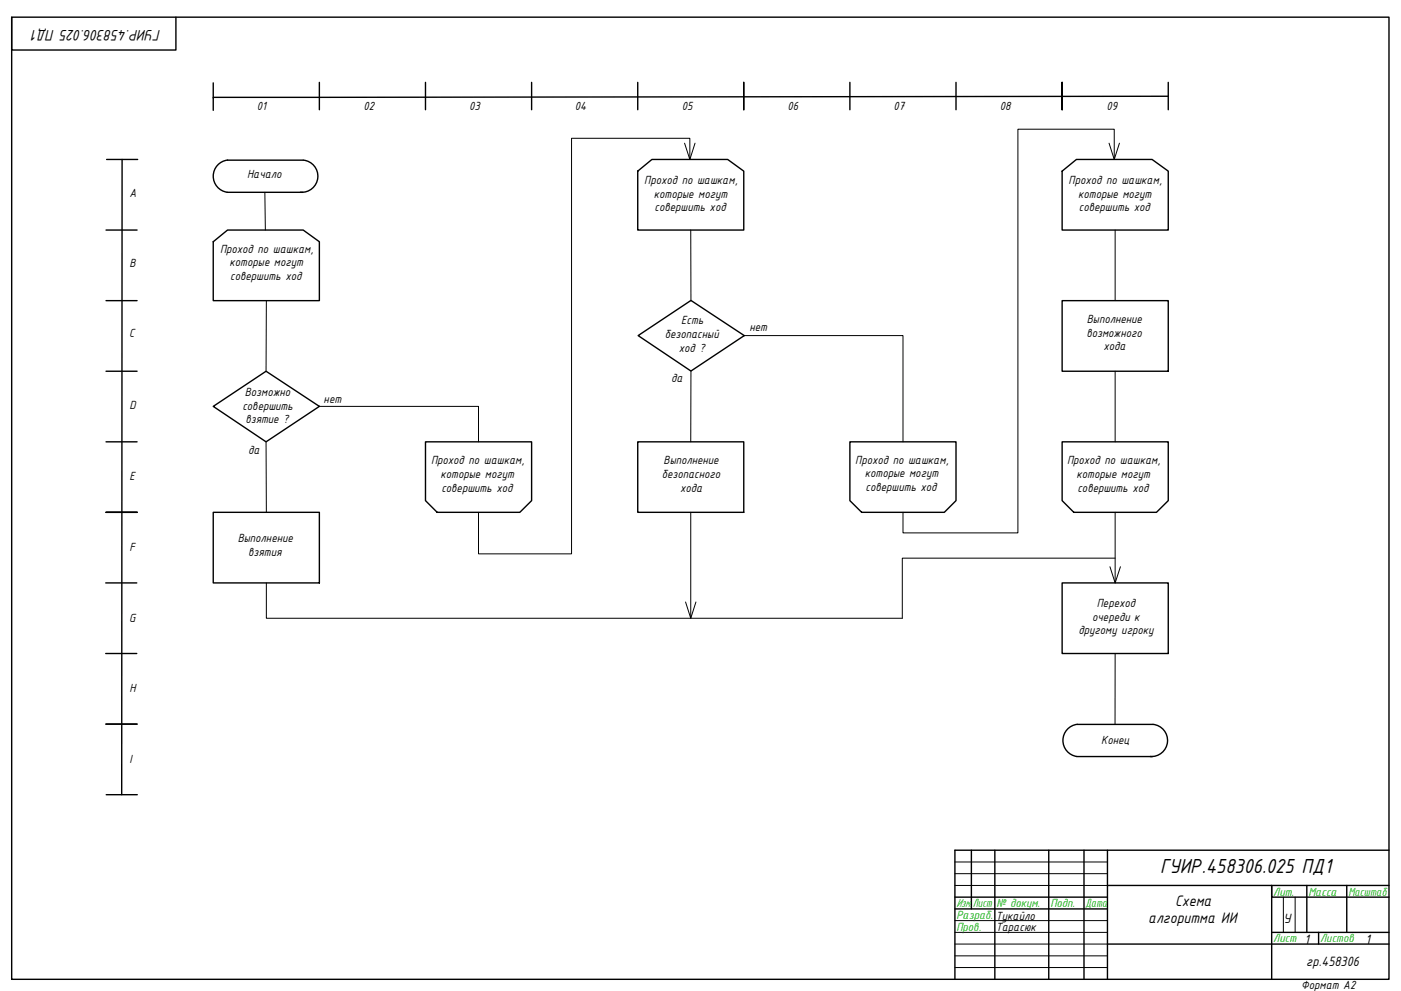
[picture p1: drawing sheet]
<svg xmlns="http://www.w3.org/2000/svg" width="594mm" height="420mm" viewBox="0 0 594 420" stroke-linecap="round" stroke-linejoin="round" font-family="sans-serif">
<path d="M5 7.3h584v407.9h-584z" fill="none" stroke="#000" stroke-width=".59"/>
<!-- layer: 0 -->
<g fill="none" stroke="#000" stroke-width=".59">
<path d="M5 7.3v13.9h69.6v-13.9M90.4 35.1v11.7M135.4 34.9v11.6M180.4 34.9v11.6M225.4 34.9v11.6M270.4 34.9v11.6M315.4 34.9v11.6M360.4 34.9v11.6M405.4 34.9v11.6M495.4 34.9v11.6M450.4 46.5v-11.6v11.6M495.4 40.8l-405 .5v.2"/>
<path d="M45.2 67.6h13.2M51.8 67.6l-.2 269.3M96.5 67.9h32.1M96.5 67.9a6.9 6.9 0 0 0-6.1 6.7 6.9 6.9 0 0 0 5.9 6.9M128.6 67.9a6.8 6.8 0 0 1 6.2 7.4 6.8 6.8 0 0 1-7.4 6.2M270.4 72.6l6-5h32.2l6.8 5v24.9h-45zM450.4 72.6l6-5h32.1l6.9 5v24.9h-45zM45 97.5h13.1M96.3 81.5h32.1M90.4 102.5l6.1-5h32.1l6.8 5v25h-45zM45 127.5h13.1M450.4 127.5h45v29.9h-45z"/>
<path d="M45 157.4h13.1M270.6 142.3l22.4-14.9 22.6 14.9-22.6 15zM90.4 172.3l22.4-14.9 22.6 14.9-22.6 15zM45 187.3h13.1M180.4 187.3h45v25l-5 4.9h-35l-5-4.9zM270.4 187.3h45v29.9h-45zM360.4 187.3h45v25l-5 4.9h-35l-5-4.9zM450.4 187.3h45v25l-5 4.9h-35.1l-4.9-4.9zM44.9 217.2h13.4M90.4 217.2h45v29.9h-45zM44.8 247.1h13.2M450.4 247.1h45v30h-45z"/>
<path d="M44.8 277.1h13.2M44.8 307h13.4M45 336.9h13.2M456.6 320.8h32.1M456.6 320.7a6.9 6.9 0 0 1-5.9-6.9 6.9 6.9 0 0 1 6.1-6.7h32.1a6.8 6.8 0 0 1 6.2 7.4 6.8 6.8 0 0 1-7.4 6.2M411.9 360.5v24.9M421.9 360.5v54.7M444.7 360.5v54.7M459.7 360.5v54.7M469.6 360.5v54.7M469.6 375.4h119.4M554.1 375.4v19.9"/>
<path d="M571.1 375.4v19.9M589 360.5h-184.1v54.7M404.9 380.4h64.7M404.9 385.4h64.7M539.2 395.3h49.8M559.1 395.3v5M589 380.4h-49.8v-5v39.8M469.6 400.3h119.4"/>
</g>
<path d="M404.9 365.5h64.7M404.9 370.4h64.7M404.9 375.4h64.7M404.9 390.3h64.7M404.9 395.3h64.7M544.2 380.4v14.9M549.2 380.4v14.9M404.9 405.3h64.7M404.9 410.2h64.7M404.9 400.3h64.7" fill="none" stroke="#000" stroke-width=".42"/>
<g fill="none" stroke="#000" stroke-width=".42">
<path d="M290.3 60.7l2.2 6.9 2.2-6.9M292.5 67.6v-9l-50.1 .1v176.1h-39.5v-17.6M470.3 60.7l2.2 6.9 2.2-6.9M472.5 67.6v-12.8h-40.9v171.1h-48.7v-8.7M112.3 81.5l.2 16M292.9 97.5l.1 29.9M472.9 97.5v30M112.9 127.5l-.1 29.9M293 157.3l-.1 30M315.6 142.3h67.3v45M472.9 157.4v29.9M135.4 172.3h67.5v15"/>
<path d="M112.8 187.3l.1 29.9M292.9 217.2v44.9M472.9 217.2v29.9M472.9 236.6h-90.3v25.5h-269.7v-15M290.7 255.2l2.2 6.9 2.2-6.9M470.7 240.3l2.2 6.8 2.2-6.8M472.9 277.1l-.1 30"/>
</g>
<text font-size="9.3" x="491.9" y="370.3">ГУИР.458306.025 ПД1</text>
<g font-size="6.9">
<text x="68.2" y="12.8" transform="rotate(-180 68.2 12.8)">ГУИР.458306.025 ПД1</text>
<text x="498.3" y="383.9">Схема</text>
<text x="486.9" y="391.4">алгоритма ИИ</text>
</g>
<g font-size="6.2">
<text x="544.2" y="391.1">У</text>
<text x="553.2" y="400.3">1</text>
<text x="579" y="400.3">1</text>
<text x="553.9" y="409.4">гр.458306</text>
</g>
<g font-size="5.4">
<text x="108.8" y="46.5">01</text>
<text x="154.1" y="46.5">02</text>
<text x="198.9" y="46.5">03</text>
<text x="243.8" y="46.5">04</text>
<text x="289.1" y="46.5">05</text>
<text x="333.9" y="46.5">06</text>
<text x="378.9" y="46.5">07</text>
<text x="424" y="46.5">08</text>
<text x="469.1" y="46.5">09</text>
<text x="104.8" y="75.6">Начало</text>
<text x="273.2" y="77.9">Проход по шашкам,</text>
<text x="453.1" y="78">Проход по шашкам,</text>
<text x="54.9" y="83.3">А</text>
<text x="277.3" y="83.7">которые могут</text>
<text x="457.2" y="83.8">которые могут</text>
<text x="277.6" y="89.5">совершить ход</text>
<text x="457.5" y="89.6">совершить ход</text>
<text x="93.3" y="107.2">Проход по шашкам,</text>
<text x="54.9" y="113.2">B</text>
<text x="97.4" y="113">которые могут</text>
<text x="97.7" y="118.8">совершить ход</text>
<text x="288.9" y="137.5">Есть</text>
<text x="460.8" y="137">Выполнение</text>
<text x="54.7" y="143.1">С</text>
<text x="281.9" y="143.3">безопасный</text>
<text x="317.8" y="140.3">нет</text>
<text x="460.7" y="142.8">возможного</text>
<text x="287.8" y="149.1">ход ?</text>
<text x="467.9" y="148.6">хода</text>
<text x="284.6" y="161.8">да</text>
<text x="103.8" y="167.9">Возможно</text>
<text x="54.9" y="173.4">D</text>
<text x="102.8" y="173.7">совершить</text>
<text x="137.2" y="170.7">нет</text>
<text x="104.1" y="179.5">взятие ?</text>
<text x="105.2" y="192.4">да</text>
<text x="182.8" y="196.9">Проход по шашкам,</text>
<text x="281.4" y="196.9">Выполнение</text>
<text x="362.7" y="196.6">Проход по шашкам,</text>
<text x="452.5" y="196.8">Проход по шашкам,</text>
<text x="54.9" y="203.5">E</text>
<text x="186.8" y="202.7">которые могут</text>
<text x="280.6" y="202.7">безопасного</text>
<text x="366.7" y="202.4">которые могут</text>
<text x="456.5" y="202.6">которые могут</text>
<text x="187.2" y="208.5">совершить ход</text>
<text x="288.5" y="208.5">хода</text>
<text x="367" y="208.2">совершить ход</text>
<text x="456.9" y="208.4">совершить ход</text>
<text x="54.9" y="233.5">F</text>
<text x="100.8" y="230">Выполнение</text>
<text x="105.3" y="235.8">взятия</text>
<text x="465.1" y="257.3">Переход</text>
<text x="54.7" y="263.5">G</text>
<text x="463.2" y="263.1">очереди к</text>
<text x="457.3" y="268.9">другому игроку</text>
<text x="54.9" y="293.5">H</text>
<text x="467" y="315.6">Конец</text>
<text x="54.9" y="323.6">I</text>
<text x="422.2" y="389.8">Тукайло</text>
<text x="422.2" y="394.8">Тарасюк</text>
<text x="551.8" y="419.2">Формат А2</text>
</g>
<g font-size="5.4" fill="#00ad00">
<text x="539.9" y="379.7">Лит.</text>
<text x="554.8" y="379.7">Масса</text>
<text x="571.8" y="379.7">Масштаб</text>
<text x="405.6" y="384.6">Изм.</text>
<text x="405.6" y="389.6">Разраб.</text>
<text x="412.5" y="384.6">Лист</text>
<text x="422.5" y="384.6">№ докум.</text>
<text x="445.4" y="384.6">Подп.</text>
<text x="460.3" y="384.6">Дата</text>
<text x="405.6" y="394.6">Пров.</text>
<text x="539.9" y="399.6">Лист</text>
<text x="559.8" y="399.6">Листов</text>
</g>
</svg>
